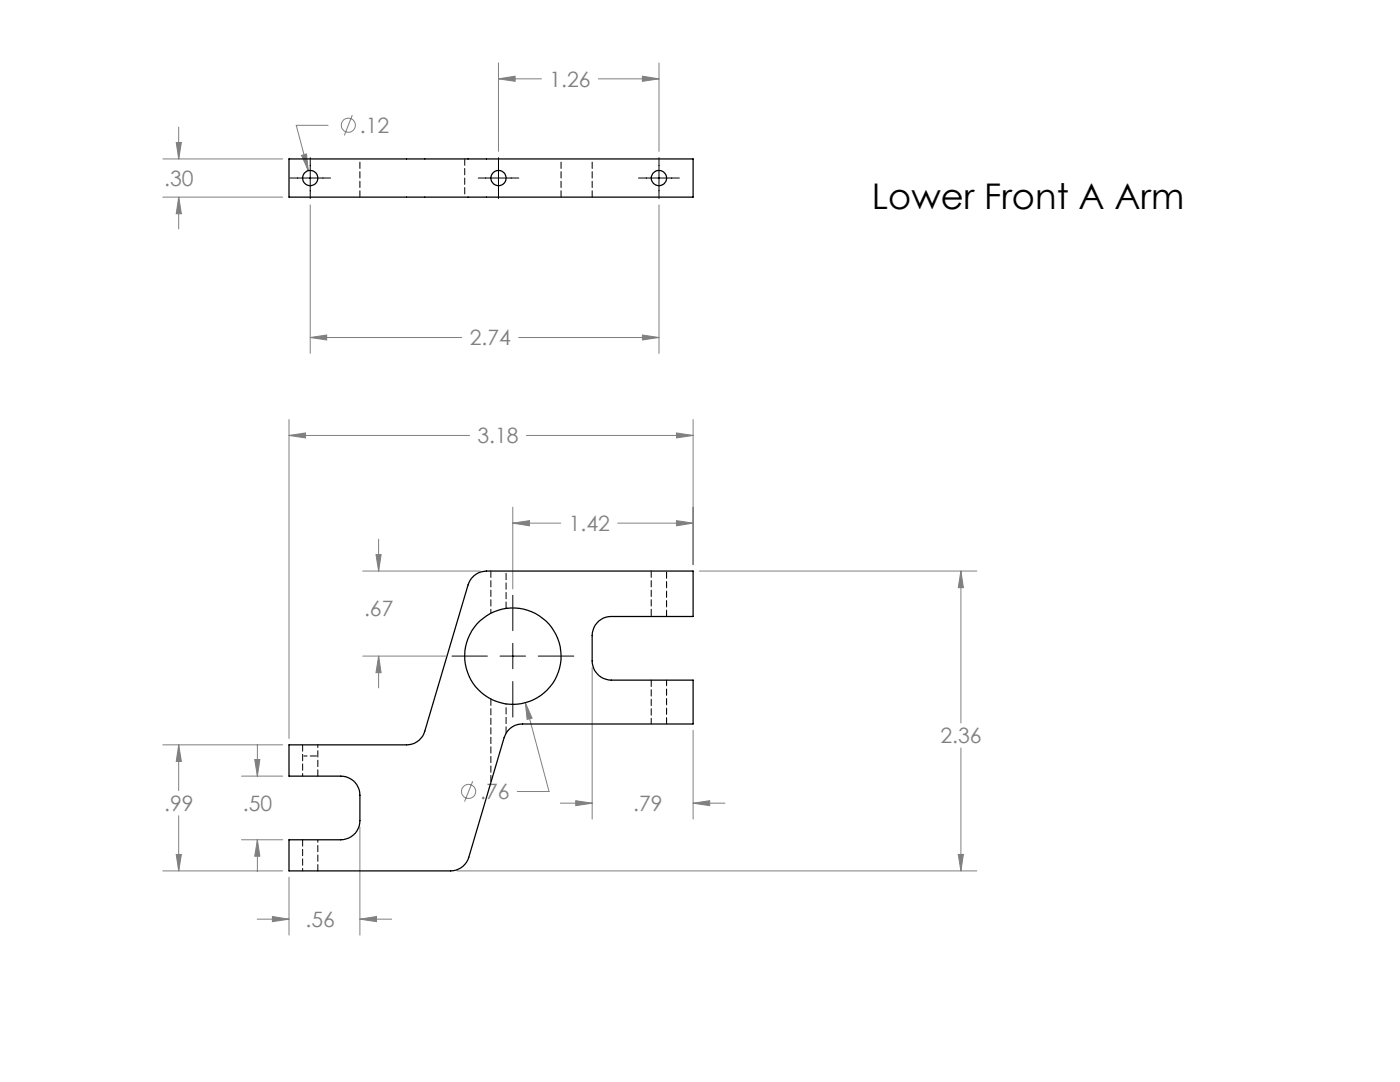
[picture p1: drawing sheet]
<svg xmlns="http://www.w3.org/2000/svg" width="279mm" height="216mm" viewBox="0 0 279 216" stroke-linecap="round" stroke-linejoin="round" font-family="sans-serif">
<g fill="none" stroke="#808080" stroke-width=".2">
<path d="M99.5 15.7l3.3-.5v1zM99.5 12.6v17.6M99.5 15.7h8.6M119.4 15.7h12.1M128.2 15.2l3.3 .5-3.3 .5zM131.5 12.6v17.6M32.5 39.3h23.9M32.5 31.7h23.9M35.2 28.4h1l-.5 3.3zM35.7 39.3l.5 3.4h-1zM35.7 25.4v6.3M35.7 39.3v6.4"/>
<path d="M60.2 31l1-.3 .3 3.4zM65.5 25h-6.4l2.4 9.1M70.3 23l-1.6 4M61.9 40.9v29.6M131.5 40.9v29.6M61.9 67.3l3.3-.4v.9zM61.9 67.3h30.2M103.5 67.3h28M128.2 66.9l3.3 .4-3.3 .5zM57.7 86.9l3.3-.5v1zM57.7 83.7v63.7M57.7 86.9h36"/>
<path d="M105.1 86.9h33.2M135 86.4l3.3 .5-3.3 .5zM138.3 83.7v29M72.4 113.9h23.4M75 110.7h1.1l-.5 3.2zM75.6 107.6v6.3M102.3 104.4l3.4-.5v1zM102.3 101.2v16.3M102.3 104.4h9.6M123.3 104.4h15M135 103.9l3.3 .5-3.3 .5zM139.6 113.9h55.3"/>
<path d="M191.8 113.9l.5 3.4h-1.1zM191.8 113.9v30.4M72.4 130.9h16.5M75.6 130.9l.5 3.3h-1.1zM75.6 130.9v6.4M118.2 133.2v30.2M32.5 148.6h23.9M35.7 148.6l.5 3.3h-1zM35.7 148.6v9.2M48.2 154.9h8.2M50.8 151.6h1.1l-.5 3.3zM51.4 148.5v6.4"/>
<path d="M94.3 155.9l-1.6 4M104.8 140.2l1.4 3.1-1 .2zM104.8 140.2l4.8 17.7h-6.4M114.9 159.8l3.3 .5-3.3 .5zM138.3 145.7v17.7M191.8 149.3v24.5M32.5 173.8h23.9M35.2 170.5h1l-.5 3.3zM35.7 162.8v11M48.2 167.6h8.2M51.4 167.6l.5 3.3h-1.1zM51.4 167.6v6.3"/>
<path d="M57.7 175v11.6M71.8 165v21.6M91.2 173.8h103.7M111.8 160.3h6.4M138.3 160.3l3.3-.5v1zM138.3 160.3h6.4M191.2 170.5h1.1l-.5 3.3zM51.3 183.4h6.4M54.4 182.9l3.3 .5-3.3 .5zM71.8 183.4l3.3-.5v1zM71.8 183.4h6.4"/>
<circle cx="69.5" cy="25" r="1.41"/>
<circle cx="93.5" cy="157.9" r="1.41"/>
</g>
<path d="M57.9 35.5h8.1M61.9 31.5v8.1M95.4 35.5h8.1M99.5 31.5v8.1M127.4 35.5h8.2M131.5 31.5v8.1M102.3 118.8v7M90.2 130.9h7.1M99.8 130.9h5.1M102.3 128.4v5.1M102.3 136v7.1M107.4 130.9h7.1" fill="none" stroke="#000" stroke-width=".2"/>
<path d="M50.8 151.6h1.1l-.5 3.3zM51.4 167.6l.5 3.3h-1.1zM35.7 148.6l.5 3.3h-1zM35.2 170.5h1l-.5 3.3zM138.3 160.3l3.3-.5v1zM114.9 159.8l3.3 .5-3.3 .5zM54.4 182.9l3.3 .5-3.3 .5zM71.8 183.4l3.3-.5v1zM191.2 170.5h1.1l-.5 3.3zM191.8 113.9l.5 3.4h-1.1zM135 86.4l3.3 .5-3.3 .5zM57.7 86.9l3.3-.5v1zM102.3 104.4l3.4-.5v1zM135 103.9l3.3 .5-3.3 .5zM75.6 130.9l.5 3.3h-1.1zM75 110.7h1.1l-.5 3.2zM104.8 140.2l.4 3.3 1-.2zM61.9 67.3l3.3-.4v.9zM128.2 66.9l3.3 .4-3.3 .5zM99.5 15.7l3.3-.5v1zM128.2 15.2l3.3 .5-3.3 .5zM60.2 31l1.3 3.1-.3-3.4zM35.7 39.3l.5 3.4h-1zM35.2 28.4h1l-.5 3.3z" fill="#808080"/>
<g fill="none" stroke="#000" stroke-width=".25">
<path d="M57.7 31.7h80.6v7.6h-80.6zM101 121.4h.1M57.7 148.6h23.4a3.8 3.8 0 0 0 3.7-2.7l8.6-29.2a3.9 3.9 0 0 1 3.7-2.8h41.2v9.1h-16.3a3.8 3.8 0 0 0-3.8 3.8v5.1a3.9 3.9 0 0 0 3.8 3.8h16.3v8.8h-34a3.8 3.8 0 0 0-3.7 2.7l-7 23.9a3.8 3.8 0 0 1-3.7 2.7h-32.2v-6.2h10.3a3.8 3.8 0 0 0 3.8-3.8v-5.1a3.8 3.8 0 0 0-3.8-3.8h-10.3z"/>
<circle cx="61.9" cy="35.5" r="1.52"/>
<circle cx="99.5" cy="35.5" r="1.52"/>
<circle cx="131.5" cy="35.5" r="1.52"/>
<circle cx="102.3" cy="130.9" r="9.6"/>
</g>
<g fill="none" stroke="#000" stroke-width=".2" stroke-dasharray="1.3 .6">
<path d="M71.8 39.3v-7.6M92.7 31.7v7.6M112 39.3v-7.6M118.2 39.3v-7.6M98 113.9v8.5M130 113.9v9.1M98 139.5v16.6M101 121.4v-7.5M130 135.7v8.8M133 123v-9.1M60.4 148.6v6.3M63.2 150.8h-2.6"/>
<path d="M63.4 154.9v-6.3M101 146.3v-5.9M133 144.5v-8.8M60.4 167.6v6.2M63.4 173.8v-6.2"/>
</g>
<text font-size="7.1" x="174" y="41.7">Lower Front A Arm</text>
<g font-size="4.2" fill="#808080">
<text x="109.7" y="17.3">1.26</text>
<text x="71.8" y="26.6">.12</text>
<text x="32.8" y="37.1">.30</text>
<text x="93.7" y="68.9">2.74</text>
<text x="95.3" y="88.5">3.18</text>
<text x="113.5" y="106">1.42</text>
<text x="72.7" y="123">.67</text>
<text x="187.7" y="148.3">2.36</text>
<text x="32.8" y="161.8">.99</text>
<text x="48.5" y="161.8">.50</text>
<text x="95.8" y="159.5">.76</text>
<text x="126.4" y="161.8">.79</text>
<text x="61" y="185">.56</text>
</g>
</svg>
